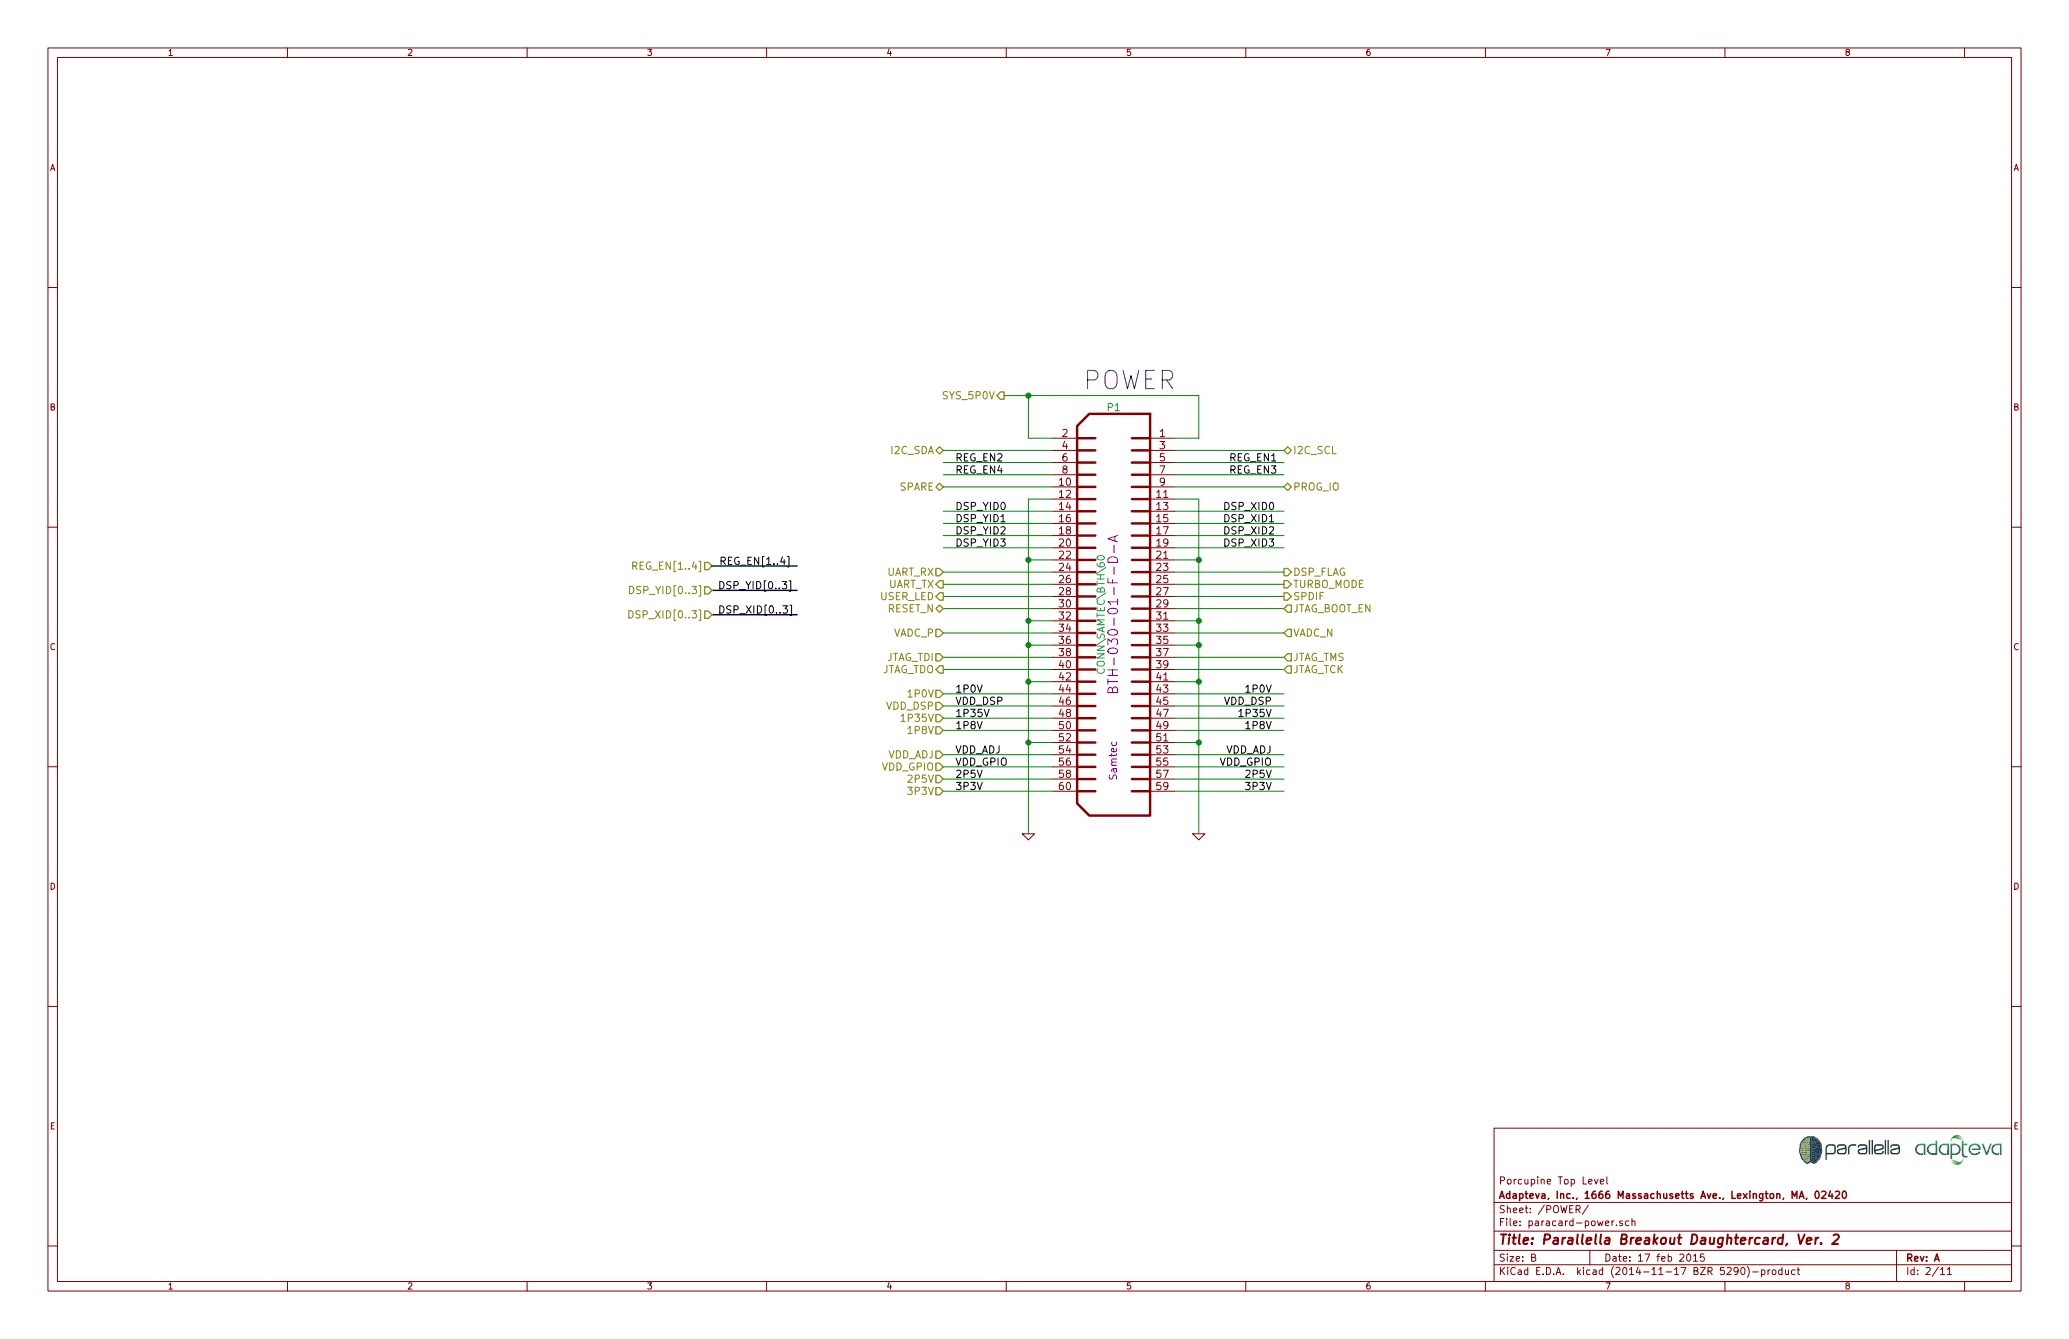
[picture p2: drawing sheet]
EESchema Schematic File Version 2
LIBS:adapteva_kicad
LIBS:power
LIBS:device
LIBS:transistors
LIBS:conn
LIBS:linear
LIBS:regul
LIBS:74xx
LIBS:cmos4000
LIBS:adc-dac
LIBS:memory
LIBS:xilinx
LIBS:special
LIBS:microcontrollers
LIBS:dsp
LIBS:microchip
LIBS:analog_switches
LIBS:motorola
LIBS:texas
LIBS:intel
LIBS:audio
LIBS:interface
LIBS:digital-audio
LIBS:philips
LIBS:display
LIBS:cypress
LIBS:siliconi
LIBS:opto
LIBS:atmel
LIBS:contrib
LIBS:valves
LIBS:porcupine-cache
EELAYER 25 0
EELAYER END
$Descr B 17000 11000
encoding utf-8
Sheet 2 11
Title "Parallella Breakout Daughtercard, Ver. 2"
Date "17 feb 2015"
Rev "A"
Comp "Adapteva, Inc., 1666 Massachusetts Ave., Lexington, MA, 02420"
Comment1 "Porcupine Top Level"
Comment2 ""
Comment3 ""
Comment4 ""
$EndDescr
Text Notes 8900 3200 0    150  ~ 0
POWER
$Comp
L GND #PWR01
U 1 1
P 8450 6850
F 0 "#PWR01" H 8450 6850 30  0001 C CNN
F 1 "GND" H 8450 6780 30  0001 C CNN
F 2 "" H 8450 6850 60  0000 C CNN
F 3 "" H 8450 6850 60  0000 C CNN
	1    8450 6850
	1    0    0    -1  
$EndComp
$Comp
L GND #PWR02
U 1 1
P 9850 6850
F 0 "#PWR02" H 9850 6850 30  0001 C CNN
F 1 "GND" H 9850 6780 30  0001 C CNN
F 2 "" H 9850 6850 60  0000 C CNN
F 3 "" H 9850 6850 60  0000 C CNN
	1    9850 6850
	1    0    0    -1  
$EndComp
Text HLabel 7750 3700 0    60   BiDi ~ 0
I2C_SDA
Text HLabel 10550 3700 2    60   BiDi ~ 0
I2C_SCL
Text Label 7850 3800 0    60   ~ 0
REG_EN2
Text Label 7850 3900 0    60   ~ 0
REG_EN4
Text Label 10100 3800 0    60   ~ 0
REG_EN1
Text Label 10100 3900 0    60   ~ 0
REG_EN3
Text Label 6500 4650 2    60   ~ 0
REG_EN[1..4]
Text HLabel 5850 4650 0    60   Input ~ 0
REG_EN[1..4]
Text HLabel 10550 4000 2    60   BiDi ~ 0
PROG_IO
Text Label 7850 4200 0    60   ~ 0
DSP_YID0
Text Label 7850 4300 0    60   ~ 0
DSP_YID1
Text Label 7850 4400 0    60   ~ 0
DSP_YID2
Text Label 7850 4500 0    60   ~ 0
DSP_YID3
Text Label 10050 4200 0    60   ~ 0
DSP_XID0
Text Label 10050 4300 0    60   ~ 0
DSP_XID1
Text Label 10050 4400 0    60   ~ 0
DSP_XID2
Text Label 10050 4500 0    60   ~ 0
DSP_XID3
Wire Wire Line
	8450 4100 8450 6850
Wire Wire Line
	8450 4100 8650 4100
Wire Wire Line
	8650 4600 8450 4600
Connection ~ 8450 4600
Wire Wire Line
	8650 5100 8450 5100
Connection ~ 8450 5100
Wire Wire Line
	8650 5300 8450 5300
Connection ~ 8450 5300
Wire Wire Line
	8650 5600 8450 5600
Connection ~ 8450 5600
Wire Wire Line
	8650 6100 8450 6100
Connection ~ 8450 6100
Wire Wire Line
	9850 4100 9850 6850
Wire Wire Line
	9850 4100 9650 4100
Wire Wire Line
	9650 4600 9850 4600
Connection ~ 9850 4600
Wire Wire Line
	9650 5100 9850 5100
Connection ~ 9850 5100
Wire Wire Line
	9650 5300 9850 5300
Connection ~ 9850 5300
Wire Wire Line
	9650 5600 9850 5600
Connection ~ 9850 5600
Wire Wire Line
	9650 6100 9850 6100
Connection ~ 9850 6100
Wire Wire Line
	8650 3700 7750 3700
Wire Wire Line
	9650 3700 10550 3700
Wire Wire Line
	8650 3600 8450 3600
Wire Wire Line
	8450 3600 8450 3250
Wire Wire Line
	9650 3600 9850 3600
Wire Wire Line
	9850 3600 9850 3250
Connection ~ 8450 3250
Wire Wire Line
	9650 3800 10550 3800
Wire Wire Line
	8650 3800 7750 3800
Wire Wire Line
	8650 3900 7750 3900
Wire Wire Line
	8650 4200 7750 4200
Wire Wire Line
	8650 4300 7750 4300
Wire Wire Line
	8650 4400 7750 4400
Wire Wire Line
	8650 4500 7750 4500
Wire Wire Line
	8650 4700 7750 4700
Wire Wire Line
	8650 4800 7750 4800
Wire Wire Line
	8650 4900 7750 4900
Wire Wire Line
	8650 5000 7750 5000
Wire Wire Line
	8650 5200 7750 5200
Wire Wire Line
	9650 3900 10550 3900
Wire Wire Line
	9650 4000 10550 4000
Wire Wire Line
	9650 4200 10550 4200
Wire Wire Line
	9650 4300 10550 4300
Wire Wire Line
	9650 4400 10550 4400
Wire Wire Line
	9650 4500 10550 4500
Wire Wire Line
	9650 4700 10550 4700
Wire Wire Line
	9650 4800 10550 4800
Wire Wire Line
	9650 4900 10550 4900
Wire Wire Line
	9650 5000 10550 5000
Wire Wire Line
	9650 5200 10550 5200
Wire Wire Line
	9650 5400 10550 5400
Wire Wire Line
	9650 5500 10550 5500
Wire Wire Line
	9650 5700 10550 5700
Wire Wire Line
	9650 5800 10550 5800
Wire Wire Line
	9650 5900 10550 5900
Wire Wire Line
	9650 6000 10550 6000
Wire Wire Line
	9650 6200 10550 6200
Wire Wire Line
	9650 6300 10550 6300
Wire Wire Line
	9650 6400 10550 6400
Wire Wire Line
	9650 6500 10550 6500
Wire Wire Line
	8650 5400 7750 5400
Wire Wire Line
	8650 5500 7750 5500
Wire Wire Line
	8650 5700 7750 5700
Wire Wire Line
	8650 5800 7750 5800
Wire Wire Line
	8650 5900 7750 5900
Wire Wire Line
	8650 6000 7750 6000
Wire Wire Line
	8650 6200 7750 6200
Wire Wire Line
	7750 6300 8650 6300
Wire Wire Line
	8650 6400 7750 6400
Wire Wire Line
	8650 6500 7750 6500
Wire Bus Line
	6550 4650 5850 4650
Wire Bus Line
	5850 4850 6550 4850
Wire Bus Line
	5850 5050 6550 5050
Text Label 5900 4850 0    60   ~ 0
DSP_YID[0..3]
Text Label 5900 5050 0    60   ~ 0
DSP_XID[0..3]
Text HLabel 5850 4850 0    60   Input ~ 0
DSP_YID[0..3]
Text HLabel 5850 5050 0    60   Input ~ 0
DSP_XID[0..3]
Text HLabel 7750 4700 0    60   Input ~ 0
UART_RX
Text HLabel 7750 4800 0    60   Output ~ 0
UART_TX
Text HLabel 7750 4900 0    60   Output ~ 0
USER_LED
Text HLabel 7750 5000 0    60   BiDi ~ 0
RESET_N
Text HLabel 7750 5200 0    60   Input ~ 0
VADC_P
Text HLabel 7750 5400 0    60   Input ~ 0
JTAG_TDI
Text HLabel 7750 5500 0    60   Output ~ 0
JTAG_TDO
Text HLabel 10550 4700 2    60   Output ~ 0
DSP_FLAG
Text HLabel 10550 4800 2    60   Output ~ 0
TURBO_MODE
Text HLabel 10550 4900 2    60   Output ~ 0
SPDIF
Text HLabel 10550 5000 2    60   Input ~ 0
JTAG_BOOT_EN
Text HLabel 10550 5200 2    60   Input ~ 0
VADC_N
Text HLabel 10550 5400 2    60   Input ~ 0
JTAG_TMS
Text HLabel 10550 5500 2    60   Input ~ 0
JTAG_TCK
Text Label 7850 5700 0    60   ~ 0
1P0V
Text Label 10450 5700 2    60   ~ 0
1P0V
Text Label 7850 5800 0    60   ~ 0
VDD_DSP
Text Label 10450 5800 2    60   ~ 0
VDD_DSP
Text Label 7850 5900 0    60   ~ 0
1P35V
Text Label 10450 5900 2    60   ~ 0
1P35V
Text Label 7850 6000 0    60   ~ 0
1P8V
Text Label 10450 6000 2    60   ~ 0
1P8V
Text Label 7850 6200 0    60   ~ 0
VDD_ADJ
Text Label 7850 6300 0    60   ~ 0
VDD_GPIO
Text Label 7850 6400 0    60   ~ 0
2P5V
Text Label 7850 6500 0    60   ~ 0
3P3V
Text Label 10450 6200 2    60   ~ 0
VDD_ADJ
Text Label 10450 6300 2    60   ~ 0
VDD_GPIO
Text Label 10450 6400 2    60   ~ 0
2P5V
Text Label 10450 6500 2    60   ~ 0
3P3V
Text HLabel 7750 5700 0    60   Input ~ 0
1P0V
Text HLabel 7750 5800 0    60   Input ~ 0
VDD_DSP
Text HLabel 7750 5900 0    60   Input ~ 0
1P35V
Text HLabel 7750 6000 0    60   Input ~ 0
1P8V
Text HLabel 7750 6200 0    60   Input ~ 0
VDD_ADJ
Text HLabel 7750 6300 0    60   Input ~ 0
VDD_GPIO
Text HLabel 7750 6400 0    60   Input ~ 0
2P5V
Text HLabel 7750 6500 0    60   Input ~ 0
3P3V
Text HLabel 8250 3250 0    60   Output ~ 0
SYS_5P0V
Wire Wire Line
	9850 3250 8250 3250
$Comp
L CONN\SAMTEC\BTH\60 P1
U 1 1
P 9150 5050
F 0 "P1" H 9150 6750 60  0000 C CNN
F 1 "CONN\\SAMTEC\\BTH\\60" V 9050 5050 60  0000 C CNN
F 2 "CONN_SAMTEC_BTH_60" V 9250 5050 60  0001 C CNN
F 3 "" H 9250 5950 60  0001 C CNN
F 4 "BTH-030-01-F-D-A" V 9150 5050 80  0000 C CNN "MFRPN"
F 5 "Samtec" V 9150 3850 60  0000 C CNN "Manufacturer"
	1    9150 5050
	1    0    0    -1  
$EndComp
Text HLabel 7750 4000 0    60   BiDi ~ 0
SPARE
Wire Wire Line
	7750 4000 8650 4000
$EndSCHEMATC
